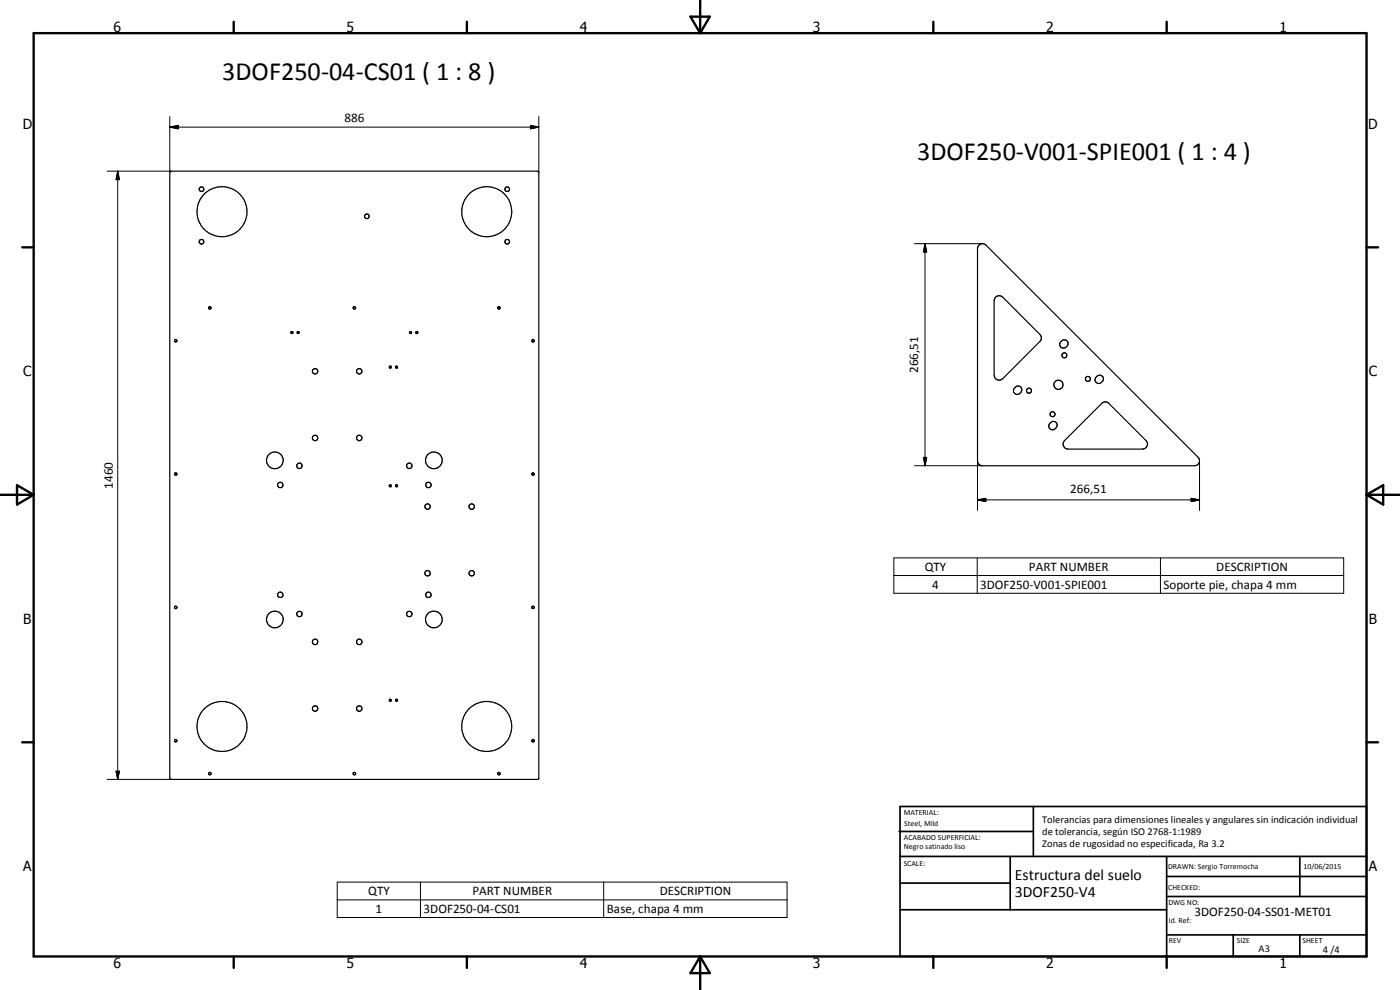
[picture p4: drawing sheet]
<svg xmlns="http://www.w3.org/2000/svg" width="420mm" height="297mm" viewBox="0 0 420 297" stroke-linecap="round" stroke-linejoin="round" font-family="sans-serif">
<g fill="none" stroke="#000" stroke-width=".35">
<path d="M51.1 51.5l110.3-.1 .3 .2v182l-.2 .2h-110.3l-.2-.2zM293.8 73.6a1.48 1.48 0 0 1 2.1 0l63.7 63.6a1.51 1.51 0 0 1 .3 1.6 1.51 1.51 0 0 1-1.4 .9h-63.7l-1-.4-.4-1.1v-63.6zM89.2 99.6a.33 .33 0 0 1 .5 0 .33 .33 0 0 1-.1 .5l-.4-.1zM123 99.5a.32 .32 0 0 1 .5 .1 .32 .32 0 0 1-.2 .5l-.4-.2zM124.8 99.6l.5-.1v.5l-.3 .1zM298.8 89.2l1.1-.5 1 .5 11.2 11.1 .4 1.1-.2 .8-11.4 11.4a1.51 1.51 0 0 1-1.6 .4 1.51 1.51 0 0 1-.9-1.4v-22.4zM118.7 110l.5-.1v.5h-.4zM304.5 116.4a1.19 1.19 0 0 1 2-.1 1.19 1.19 0 0 1-.6 1.9 1.12 1.12 0 0 1-1.5-.3 1.12 1.12 0 0 1 .1-1.5zM318.3 102.5a1.22 1.22 0 0 1 2.1 0 1.22 1.22 0 0 1-.9 1.9 1.13 1.13 0 0 1-1.3-.5 1.13 1.13 0 0 1 .1-1.4zM329 113.2a1.19 1.19 0 0 1 1.9-.2 1.19 1.19 0 0 1-.5 1.9 1.12 1.12 0 0 1-1.5-.3 1.12 1.12 0 0 1 .1-1.4zM315.1 127a1.2 1.2 0 0 1 2-.1 1.2 1.2 0 0 1-.6 1.9 1.12 1.12 0 0 1-1.5-.3 1.12 1.12 0 0 1 .1-1.5zM330.9 120.8l.8-.2 .9 .2 11.3 11.4a1.51 1.51 0 0 1 .3 1.6 1.51 1.51 0 0 1-1.3 .9h-22.4a1.5 1.5 0 0 1-1.3-.9 1.5 1.5 0 0 1 .3-1.6z"/>
<path d="M116.9 145.6a.31 .31 0 0 1 .5 0 .31 .31 0 0 1-.1 .4h-.4zM118.7 145.6l.5-.1v.5h-.4zM116.9 209.9a.32 .32 0 0 1 .4 0 .32 .32 0 0 1 .1 .4h-.5zM118.7 209.9l.5-.1v.5h-.4zM62.7 231.9h.5v.5h-.5zM106.1 231.9h.5v.5h-.5z"/>
<circle cx="60.5" cy="56.8" r=".71"/>
<circle cx="152.2" cy="56.8" r=".69"/>
<circle cx="60.5" cy="72.5" r=".69"/>
<circle cx="66.6" cy="63.5" r="7.5"/>
<circle cx="110.1" cy="64.9" r=".69"/>
<circle cx="146.1" cy="63.5" r="7.5"/>
<circle cx="152.2" cy="72.5" r=".69"/>
<circle cx="63" cy="92.4" r=".38"/>
<circle cx="87.6" cy="99.8" r=".32"/>
<circle cx="106.3" cy="92.4" r=".38"/>
<circle cx="149.7" cy="92.4" r=".38"/>
<circle cx="52.7" cy="102.3" r=".38"/>
<circle cx="94.5" cy="111.4" r=".82"/>
<circle cx="107.8" cy="111.4" r=".82"/>
<circle cx="117.1" cy="110.1" r=".3"/>
<circle cx="160" cy="102.3" r=".38"/>
<circle cx="308.8" cy="117.2" r=".76"/>
<circle cx="317.7" cy="115.4" r="1.38"/>
<circle cx="319.4" cy="106.6" r=".75"/>
<circle cx="326.5" cy="113.7" r=".75"/>
<circle cx="82.5" cy="138.1" r="2.48"/>
<circle cx="89.9" cy="139.8" r=".83"/>
<circle cx="94.6" cy="131.4" r=".81"/>
<circle cx="107.8" cy="131.4" r=".81"/>
<circle cx="122.8" cy="139.8" r=".82"/>
<circle cx="130.2" cy="138.1" r="2.5"/>
<circle cx="315.9" cy="124.3" r=".75"/>
<circle cx="52.8" cy="142.2" r=".37"/>
<circle cx="84.1" cy="145.5" r=".8"/>
<circle cx="128.3" cy="152" r=".8"/>
<circle cx="128.6" cy="145.5" r=".82"/>
<circle cx="141.6" cy="152" r=".82"/>
<circle cx="160" cy="142.2" r=".37"/>
<circle cx="84.1" cy="178.5" r=".8"/>
<circle cx="128.3" cy="172" r=".8"/>
<circle cx="128.6" cy="178.5" r=".81"/>
<circle cx="141.6" cy="172" r=".8"/>
<circle cx="52.8" cy="182.2" r=".37"/>
<circle cx="82.5" cy="185.9" r="2.51"/>
<circle cx="89.9" cy="184.2" r=".81"/>
<circle cx="94.6" cy="192.6" r=".82"/>
<circle cx="107.8" cy="192.6" r=".82"/>
<circle cx="122.8" cy="184.2" r=".81"/>
<circle cx="130.2" cy="185.9" r="2.51"/>
<circle cx="160" cy="182.2" r=".37"/>
<circle cx="66.6" cy="218" r="7.5"/>
<circle cx="94.6" cy="212.6" r=".8"/>
<circle cx="107.8" cy="212.6" r=".8"/>
<circle cx="146.1" cy="218" r="7.5"/>
<circle cx="52.8" cy="222.2" r=".37"/>
<circle cx="149.7" cy="232.1" r=".38"/>
<circle cx="160" cy="222.2" r=".37"/>
</g>
<g fill="none" stroke="#000" stroke-width=".71">
<path d="M10.1 9.9h400v277.1h-400zM70.1 6.5v3.4M140.1 6.5v3.4M207.2 5h5.8l-2.9 4.9zM210.1 0v9.9M280.1 6.5v3.4M350.1 6.5v3.4M6.7 74.2h3.4M410.1 74.2h3.5M.1 148.5h10M5.1 145.6l5 2.9-5 2.9zM410.1 148.5h10"/>
<path d="M410.1 148.5l5-2.9v5.8zM6.7 222.7h3.4M410.1 222.7h3.5M70.1 287v3.4M140.1 287v3.4M210.1 287v10M210.1 287l2.9 5h-5.8zM280.1 287v3.4M350.1 287v3.4"/>
</g>
<g fill="none" stroke="#000" stroke-width=".51">
<path d="M269.8 249.5h40.3M270.1 242h140v45h-140zM270.1 257h140M303.2 257v16M310.1 242v15M350.1 257v30M390.1 257v12M270.1 265h33.1M270.1 273h80M350.1 269h60M350.1 263h60M350.1 280.5h60"/>
<path d="M370.1 280.5v6.5M390.1 280.5v6.5"/>
</g>
<g fill="none" stroke="#000" stroke-width=".3">
<path d="M51 38.1l2.5-.5v1.1zM51 38.1h110.7M51 35v16.7M159.2 37.6l2.5 .5-2.5 .6zM161.7 35v16.7M32.2 51.4h19.1M35.3 51.4l.5 2.5h-1zM35.3 51.4v182.4M274.4 73.1h20.4M277.6 73.1l.5 2.5h-1zM277.6 73.1v66.6M274.4 139.7h20.4"/>
<path d="M277.1 137.2h1l-.5 2.5zM293.4 138.2v15M360 138.2v15M293.4 150l2.5-.5v1zM293.4 150h66.6M357.5 149.5l2.5 .5-2.5 .5zM268.3 167.4h135v10.6h-135zM268.3 172.7h135M293.3 167.4v10.6M348.3 167.4v10.6M32.2 233.8h19.1M34.8 231.4h1l-.5 2.4z"/>
<path d="M101.2 264.7h135v10.6h-135zM101.2 270h135M126.2 264.7v10.6M181.2 264.7v10.6"/>
</g>
<path d="M51 38.1l2.5-.5v1.1zM159.2 37.6l2.5 .5-2.5 .6zM35.3 51.4l.5 2.5h-1zM277.6 73.1l.5 2.5h-1zM277.1 137.2h1l-.5 2.5zM293.4 150l2.5-.5v1zM357.5 149.5l2.5 .5-2.5 .5zM34.8 231.4h1l-.5 2.4z" fill="#000"/>
<g font-size="7.9">
<text x="66.7" y="24.1">3DOF250-04-CS01 ( 1 : 8 )</text>
<text x="275.3" y="48.1">3DOF250-V001-SPIE001 ( 1 : 4 )</text>
</g>
<g font-size="4.7">
<text x="304.6" y="263.9">Estructura del suelo</text>
<text x="304.6" y="269.3">3DOF250-V4</text>
</g>
<g font-size="4.2">
<text x="34" y="9.6">6</text>
<text x="104" y="9.6">5</text>
<text x="174" y="9.6">4</text>
<text x="244" y="9.6">3</text>
<text x="314" y="9.6">2</text>
<text x="384" y="9.6">1</text>
<text x="6.8" y="38.7">D</text>
<text x="410.6" y="38.7">D</text>
<text x="7" y="112.9">C</text>
<text x="410.8" y="112.9">C</text>
<text x="7" y="187.1">B</text>
<text x="410.8" y="187.1">B</text>
<text x="7" y="261.4">A</text>
<text x="410.8" y="261.4">A</text>
<text x="34" y="290.4">6</text>
<text x="104" y="290.4">5</text>
<text x="174" y="290.4">4</text>
<text x="244" y="290.4">3</text>
<text x="314" y="290.4">2</text>
<text x="384" y="290.4">1</text>
</g>
<g font-size="3.9">
<text x="103.4" y="36.6">886</text>
<text x="275.5" y="111.9" transform="rotate(-90 275.5 111.9)">266,51</text>
<text x="33.8" y="146.6" transform="rotate(-90 33.8 146.6)">1460</text>
<text x="321.2" y="148">266,51</text>
<text x="277.5" y="171.3">QTY</text>
<text x="308.8" y="171.3">PART NUMBER</text>
<text x="365" y="171.3">DESCRIPTION</text>
<text x="279.8" y="176.6">4</text>
<text x="294.2" y="176.6">3DOF250-V001-SPIE001</text>
<text x="349.2" y="176.7">Soporte pie, chapa 4 mm</text>
<text x="110.5" y="268.6">QTY</text>
<text x="141.8" y="268.6">PART NUMBER</text>
<text x="198" y="268.6">DESCRIPTION</text>
<text x="112.7" y="273.9">1</text>
<text x="127.1" y="273.9">3DOF250-04-CS01</text>
<text x="182.1" y="274">Base, chapa 4 mm</text>
<text x="358.5" y="275">3DOF250-04-SS01-MET01</text>
</g>
<g font-size="3.1">
<text x="312.7" y="246.8">Tolerancias para dimensiones lineales y angulares sin indicación individual</text>
<text x="312.7" y="250.4">de tolerancia, según ISO 2768-1:1989</text>
<text x="312.7" y="254">Zonas de rugosidad no especificada, Ra 3.2</text>
<text x="377.7" y="285.6">A3</text>
<text x="397" y="285.9">4 /4</text>
</g>
<g font-size="2.4">
<text x="271.2" y="244.4">MATERIAL:</text>
<text x="271.3" y="252">ACABADO SUPERFICIAL:</text>
<text x="271.4" y="247.9">Steel, Mild</text>
<text x="271.3" y="254.6">Negro satinado liso</text>
<text x="271.2" y="259.7">SCALE:</text>
<text x="350.6" y="260.8">DRAWN: Sergio Torremocha</text>
<text x="391.2" y="260.6">10/06/2015</text>
<text x="350.6" y="267">CHECKED:</text>
<text x="350.6" y="271.4">DWG NO:</text>
<text x="350.8" y="276.9">Id. Ref:</text>
<text x="350.8" y="282.8">REV</text>
<text x="371.2" y="282.9">SIZE</text>
<text x="390.9" y="282.9">SHEET</text>
</g>
</svg>
